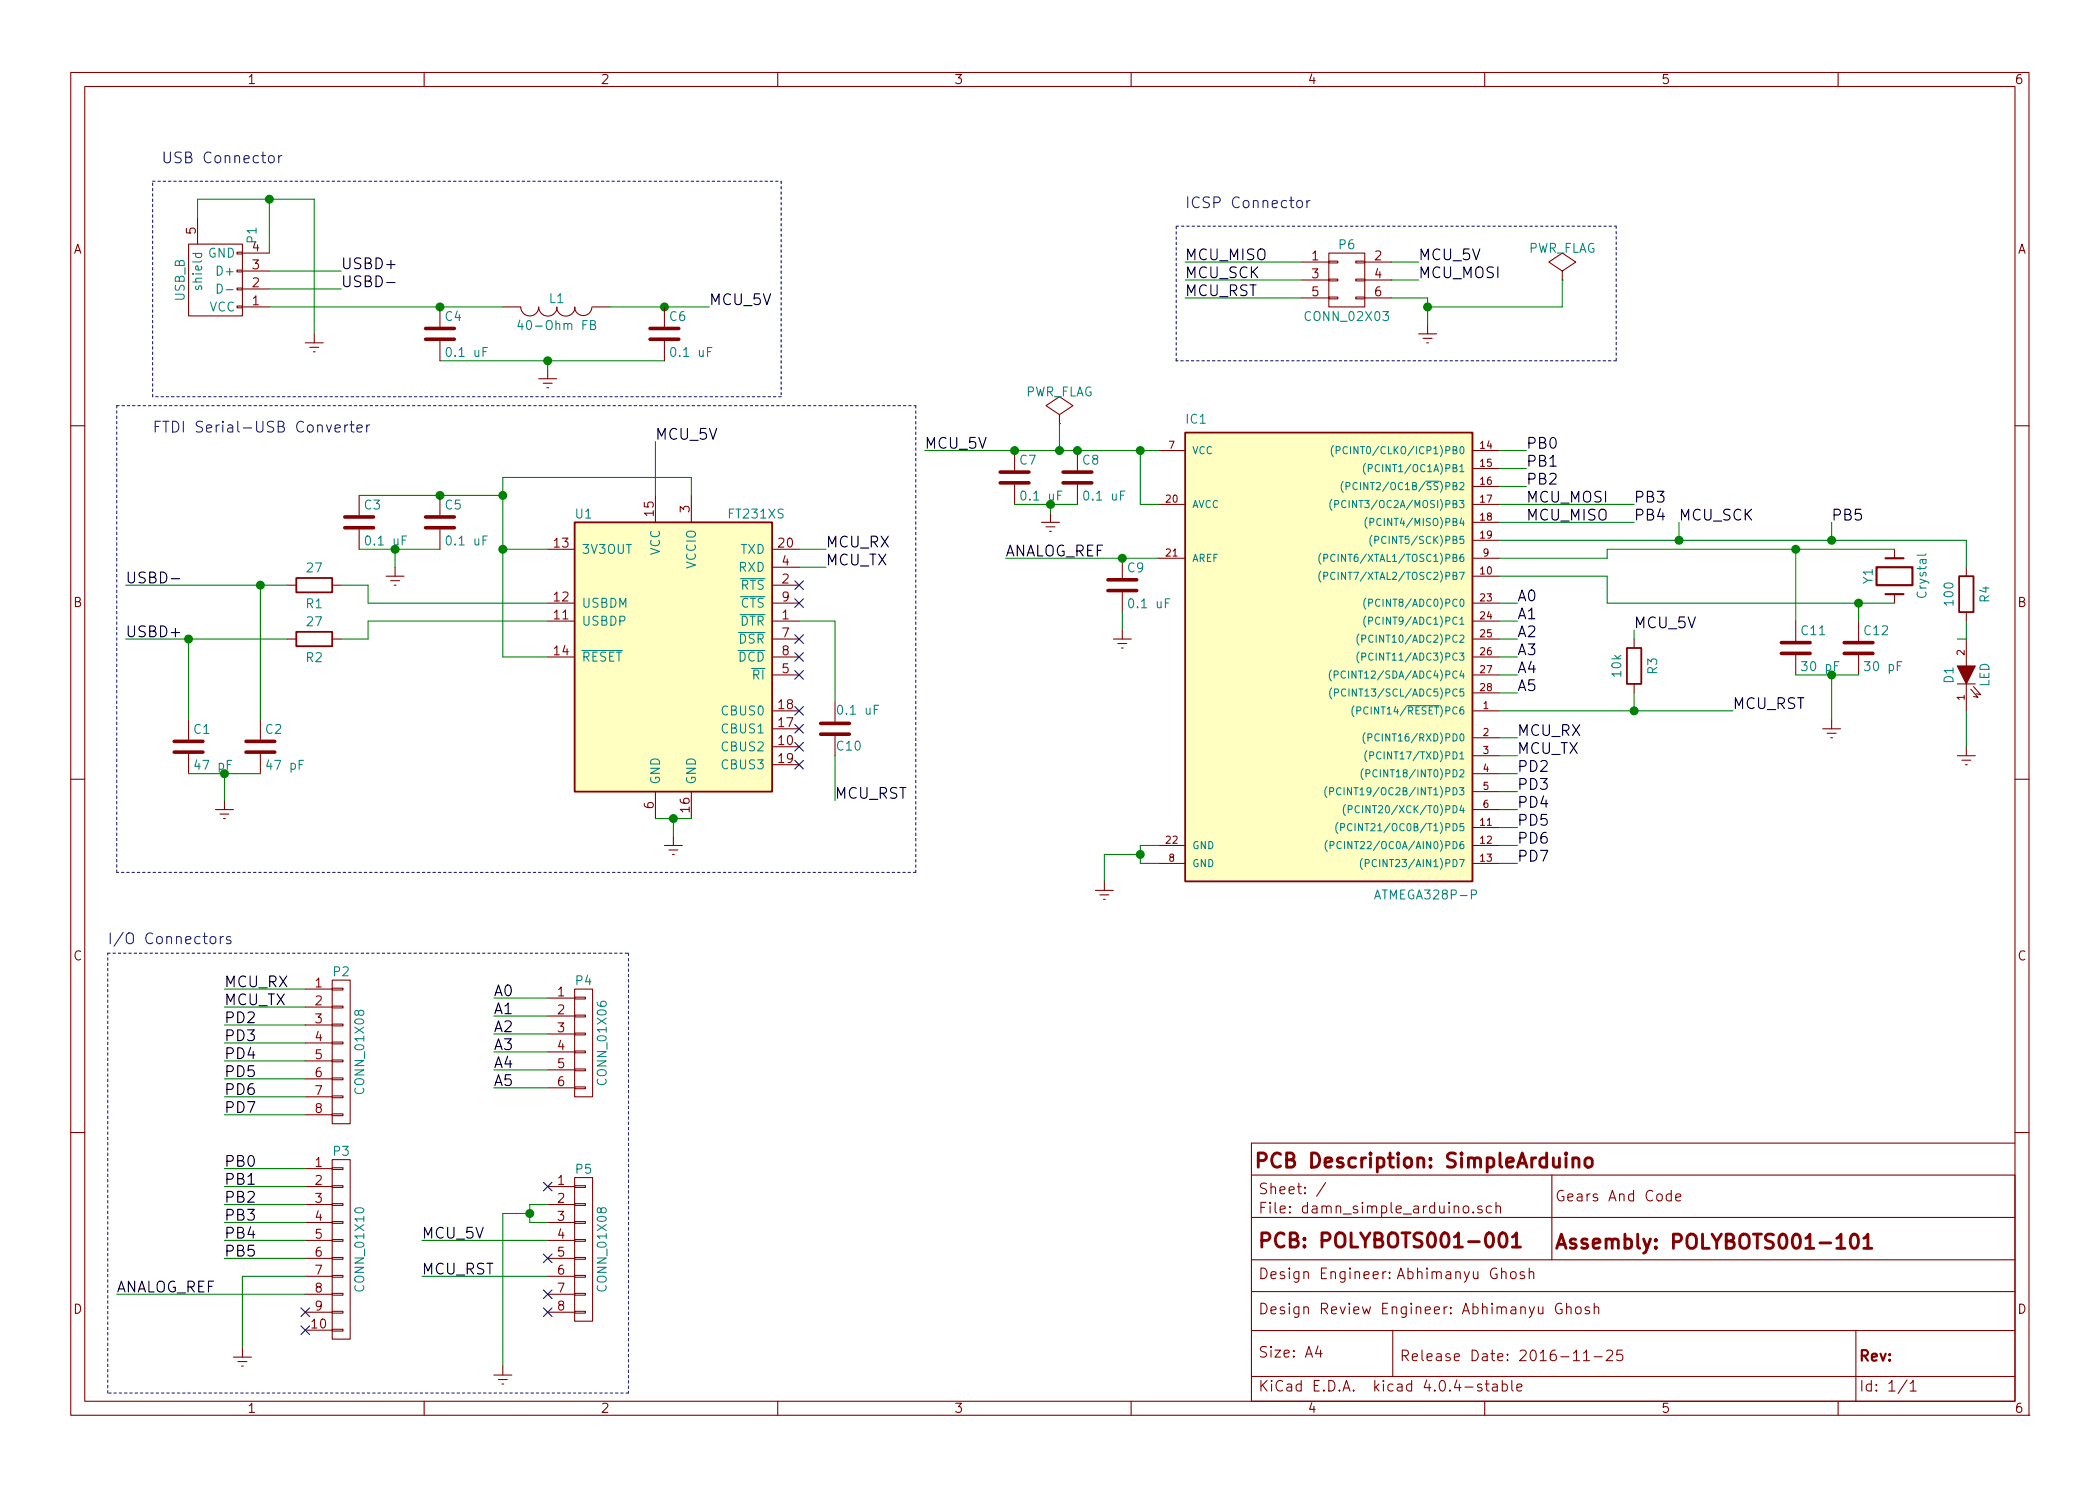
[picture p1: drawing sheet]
EESchema Schematic File Version 2
LIBS:power
LIBS:device
LIBS:transistors
LIBS:conn
LIBS:linear
LIBS:regul
LIBS:74xx
LIBS:cmos4000
LIBS:adc-dac
LIBS:memory
LIBS:xilinx
LIBS:microcontrollers
LIBS:dsp
LIBS:microchip
LIBS:analog_switches
LIBS:motorola
LIBS:texas
LIBS:intel
LIBS:audio
LIBS:interface
LIBS:digital-audio
LIBS:philips
LIBS:display
LIBS:cypress
LIBS:siliconi
LIBS:opto
LIBS:atmel
LIBS:contrib
LIBS:valves
LIBS:ftdi
LIBS:damn_simple_arduino-cache
EELAYER 25 0
EELAYER END
$Descr A4 11693 8268
encoding utf-8
Sheet 1 1
Title "SimpleArduino"
Date "2016-11-25"
Rev ""
Comp ""
Comment1 "POLYBOTS001-001"
Comment2 "POLYBOTS001-101"
Comment3 "Abhimanyu Ghosh"
Comment4 "Abhimanyu Ghosh"
$EndDescr
$Comp
L ATMEGA328P-P IC1
U 1 1
P 7350 3600
F 0 "IC1" H 6600 4850 50  0000 L BNN
F 1 "ATMEGA328P-P" H 7650 2200 50  0000 L BNN
F 2 "Housings_DIP:DIP-28_W7.62mm" H 7350 3600 50  0001 C CIN
F 3 "" H 7350 3600 50  0000 C CNN
F 4 "ATMEGA328P-PU" H 7350 3600 60  0001 C CNN "manf#"
	1    7350 3600
	1    0    0    -1  
$EndComp
$Comp
L FT231XS U1
U 1 1
P 3750 3650
F 0 "U1" H 3200 4450 50  0000 L CNN
F 1 "FT231XS" H 4050 4450 50  0000 L CNN
F 2 "smd_tssop:SSOP-20-8.66x3.91_0.635mm" H 3750 3650 50  0001 C CNN
F 3 "" H 3750 3650 50  0000 C CNN
F 4 "FT231XS-R" H 3750 3650 60  0001 C CNN "manf#"
	1    3750 3650
	1    0    0    -1  
$EndComp
Text Label 4650 4450 0    60   ~ 0
MCU_RST
Text Label 4600 3050 0    60   ~ 0
MCU_RX
Text Label 4600 3150 0    60   ~ 0
MCU_TX
NoConn ~ 4450 3250
NoConn ~ 4450 3350
NoConn ~ 4450 3550
NoConn ~ 4450 3650
NoConn ~ 4450 3750
NoConn ~ 4450 4250
NoConn ~ 4450 4150
NoConn ~ 4450 4050
NoConn ~ 4450 3950
Text Label 9650 3950 0    60   ~ 0
MCU_RST
$Comp
L Crystal Y1
U 1 1
P 10550 3200
F 0 "Y1" H 10550 3350 50  0000 C CNN
F 1 "Crystal" H 10550 3050 50  0000 C CNN
F 2 "Crystals:Crystal_HC49-U_Vertical" H 10550 3200 50  0001 C CNN
F 3 "" H 10550 3200 50  0000 C CNN
F 4 "9B-16.000MBBK-B" H 10550 3200 60  0001 C CNN "manf#"
	1    10550 3200
	0    -1   -1   0   
$EndComp
Text Label 5600 3100 0    60   ~ 0
ANALOG_REF
$Comp
L LED D1
U 1 1
P 10950 3750
F 0 "D1" H 10950 3850 50  0000 C CNN
F 1 "LED" H 10950 3650 50  0000 C CNN
F 2 "LEDs:LED-5MM" H 10950 3750 50  0001 C CNN
F 3 "" H 10950 3750 50  0000 C CNN
F 4 "C503B-GCN-CY0C0791" H 10950 3750 60  0001 C CNN "manf#"
	1    10950 3750
	0    -1   -1   0   
$EndComp
$Comp
L Earth #PWR13
U 1 1
P 10950 4150
F 0 "#PWR13" H 10950 3900 50  0001 C CNN
F 1 "Earth" H 10950 4000 50  0001 C CNN
F 2 "" H 10950 4150 50  0000 C CNN
F 3 "" H 10950 4150 50  0000 C CNN
	1    10950 4150
	1    0    0    -1  
$EndComp
$Comp
L R R4
U 1 1
P 10950 3300
F 0 "R4" V 11050 3300 50  0000 C CNN
F 1 "100" V 10850 3300 50  0000 C CNN
F 2 "Resistors_SMD:R_0603_HandSoldering" H 10880 3300 50  0001 C CNN
F 3 "" H 10950 3300 50  0000 C CNN
F 4 "RC0603FR-07100RL" V 10950 3300 60  0001 C CNN "manf#"
	1    10950 3300
	1    0    0    -1  
$EndComp
Text Label 10200 2900 0    60   ~ 0
PB5
Text Label 8450 4100 0    60   ~ 0
MCU_RX
Text Label 8450 4200 0    60   ~ 0
MCU_TX
$Comp
L Earth #PWR9
U 1 1
P 6150 4900
F 0 "#PWR9" H 6150 4650 50  0001 C CNN
F 1 "Earth" H 6150 4750 50  0001 C CNN
F 2 "" H 6150 4900 50  0000 C CNN
F 3 "" H 6150 4900 50  0000 C CNN
	1    6150 4900
	1    0    0    -1  
$EndComp
$Comp
L Earth #PWR6
U 1 1
P 3750 4650
F 0 "#PWR6" H 3750 4400 50  0001 C CNN
F 1 "Earth" H 3750 4500 50  0001 C CNN
F 2 "" H 3750 4650 50  0000 C CNN
F 3 "" H 3750 4650 50  0000 C CNN
	1    3750 4650
	1    0    0    -1  
$EndComp
Wire Wire Line
	4450 3050 4600 3050
Wire Wire Line
	4450 3150 4600 3150
Wire Wire Line
	4450 3450 4650 3450
Wire Wire Line
	3650 4550 3850 4550
Wire Wire Line
	8350 3950 9650 3950
Wire Wire Line
	8350 3100 8950 3100
Wire Wire Line
	8950 3100 8950 3050
Wire Wire Line
	8950 3050 10550 3050
Wire Wire Line
	8350 3200 8950 3200
Wire Wire Line
	8950 3200 8950 3350
Wire Wire Line
	8950 3350 10550 3350
Wire Wire Line
	6350 2800 6450 2800
Wire Wire Line
	5150 2500 6450 2500
Wire Wire Line
	6350 2500 6350 2800
Wire Wire Line
	5600 3100 6450 3100
Wire Wire Line
	8350 3000 10950 3000
Wire Wire Line
	10950 3000 10950 3150
Wire Wire Line
	10950 4150 10950 3950
Wire Wire Line
	10200 3000 10200 2900
Connection ~ 10200 3000
Wire Wire Line
	8350 4100 8450 4100
Wire Wire Line
	8350 4200 8450 4200
Wire Wire Line
	6350 4800 6450 4800
Wire Wire Line
	6350 4700 6350 4800
Wire Wire Line
	6350 4700 6450 4700
Wire Wire Line
	6150 4900 6150 4750
Wire Wire Line
	6150 4750 6350 4750
Connection ~ 6350 4750
Wire Wire Line
	2800 3650 3050 3650
Wire Wire Line
	2800 2650 2800 3650
Wire Wire Line
	2800 3050 3050 3050
Wire Wire Line
	2800 2650 3850 2650
Wire Wire Line
	3850 2650 3850 2750
Connection ~ 2800 3050
Wire Wire Line
	3750 4650 3750 4550
Connection ~ 3750 4550
$Comp
L Earth #PWR2
U 1 1
P 1750 1850
F 0 "#PWR2" H 1750 1600 50  0001 C CNN
F 1 "Earth" H 1750 1700 50  0001 C CNN
F 2 "" H 1750 1850 50  0000 C CNN
F 3 "" H 1750 1850 50  0000 C CNN
	1    1750 1850
	1    0    0    -1  
$EndComp
Wire Wire Line
	1100 1100 1750 1100
Wire Wire Line
	1500 1100 1500 1400
Wire Wire Line
	1750 1100 1750 1850
Connection ~ 1500 1100
$Comp
L INDUCTOR L1
U 1 1
P 3100 1700
F 0 "L1" V 3050 1700 50  0000 C CNN
F 1 "40-Ohm FB" V 3200 1700 50  0000 C CNN
F 2 "Capacitors_SMD:C_0805_HandSoldering" H 3100 1700 50  0001 C CNN
F 3 "" H 3100 1700 50  0000 C CNN
F 4 "MI0805K400R-10" V 3100 1700 60  0001 C CNN "manf#"
	1    3100 1700
	0    1    1    0   
$EndComp
$Comp
L C C3
U 1 1
P 2000 2900
F 0 "C3" H 2025 3000 50  0000 L CNN
F 1 "0.1 uF" H 2025 2800 50  0000 L CNN
F 2 "Capacitors_SMD:C_0603_HandSoldering" H 2038 2750 50  0001 C CNN
F 3 "" H 2000 2900 50  0000 C CNN
F 4 "GRM188R71E104KA01D" H 2000 2900 60  0001 C CNN "manf#"
	1    2000 2900
	1    0    0    -1  
$EndComp
$Comp
L R R3
U 1 1
P 9100 3700
F 0 "R3" V 9200 3700 50  0000 C CNN
F 1 "10k" V 9000 3700 50  0000 C CNN
F 2 "Resistors_SMD:R_0603_HandSoldering" H 9030 3700 50  0001 C CNN
F 3 "" H 9100 3700 50  0000 C CNN
F 4 "RC0603JR-0710KL" V 9100 3700 60  0001 C CNN "manf#"
	1    9100 3700
	1    0    0    -1  
$EndComp
Text Label 5150 2500 0    60   ~ 0
MCU_5V
Connection ~ 6350 2500
$Comp
L CONN_02X03 P6
U 1 1
P 7500 1550
F 0 "P6" H 7500 1750 50  0000 C CNN
F 1 "CONN_02X03" H 7500 1350 50  0000 C CNN
F 2 "Pin_Headers:Pin_Header_Straight_2x03" H 7500 350 50  0001 C CNN
F 3 "" H 7500 350 50  0000 C CNN
F 4 "M20-9980346" H 7500 1550 60  0001 C CNN "manf#"
	1    7500 1550
	1    0    0    -1  
$EndComp
Text Label 7900 1550 0    60   ~ 0
MCU_MOSI
Text Label 7900 1450 0    60   ~ 0
MCU_5V
$Comp
L Earth #PWR11
U 1 1
P 7950 1800
F 0 "#PWR11" H 7950 1550 50  0001 C CNN
F 1 "Earth" H 7950 1650 50  0001 C CNN
F 2 "" H 7950 1800 50  0000 C CNN
F 3 "" H 7950 1800 50  0000 C CNN
	1    7950 1800
	1    0    0    -1  
$EndComp
Text Label 8500 2800 0    60   ~ 0
MCU_MOSI
Text Label 8500 2900 0    60   ~ 0
MCU_MISO
Text Label 9350 2900 0    60   ~ 0
MCU_SCK
Wire Wire Line
	9350 3000 9350 2900
Connection ~ 9350 3000
Text Label 6600 1550 0    60   ~ 0
MCU_SCK
Text Label 6600 1650 0    60   ~ 0
MCU_RST
Wire Wire Line
	6600 1650 7250 1650
Wire Wire Line
	6600 1550 7250 1550
Wire Wire Line
	7750 1550 7900 1550
Wire Wire Line
	7750 1450 7900 1450
Wire Wire Line
	7750 1650 7950 1650
Wire Wire Line
	7950 1650 7950 1800
Text Label 6600 1450 0    60   ~ 0
MCU_MISO
Wire Wire Line
	6600 1450 7250 1450
Wire Wire Line
	8350 2900 9100 2900
Wire Wire Line
	8350 2800 9100 2800
Wire Wire Line
	9100 3950 9100 3850
Connection ~ 9100 3950
Text Label 9100 3500 0    60   ~ 0
MCU_5V
Wire Wire Line
	9100 3550 9100 3500
Connection ~ 2450 1700
Wire Wire Line
	3400 1700 3950 1700
Wire Wire Line
	2450 2000 3700 2000
$Comp
L Earth #PWR5
U 1 1
P 3050 2050
F 0 "#PWR5" H 3050 1800 50  0001 C CNN
F 1 "Earth" H 3050 1900 50  0001 C CNN
F 2 "" H 3050 2050 50  0000 C CNN
F 3 "" H 3050 2050 50  0000 C CNN
	1    3050 2050
	1    0    0    -1  
$EndComp
Wire Wire Line
	3050 2050 3050 2000
Connection ~ 3050 2000
Text Label 3950 1700 0    60   ~ 0
MCU_5V
Connection ~ 3700 1700
Text Label 3650 2450 0    60   ~ 0
MCU_5V
Wire Wire Line
	3650 2750 3650 2450
Wire Wire Line
	2000 2750 2800 2750
Wire Wire Line
	2000 3050 2450 3050
$Comp
L Earth #PWR3
U 1 1
P 2200 3150
F 0 "#PWR3" H 2200 2900 50  0001 C CNN
F 1 "Earth" H 2200 3000 50  0001 C CNN
F 2 "" H 2200 3150 50  0000 C CNN
F 3 "" H 2200 3150 50  0000 C CNN
	1    2200 3150
	1    0    0    -1  
$EndComp
Wire Wire Line
	2200 3150 2200 3050
Connection ~ 2200 3050
Connection ~ 2800 2750
Connection ~ 2450 2750
$Comp
L USB_B P1
U 1 1
P 1200 1500
F 0 "P1" H 1400 1300 50  0000 C CNN
F 1 "USB_B" H 1150 1700 50  0000 C CNN
F 2 "Connect:USB_B" H 1150 1400 50  0001 C CNN
F 3 "" V 1150 1400 50  0000 C CNN
F 4 "USB-B1HSW6" H 1200 1500 60  0001 C CNN "manf#"
	1    1200 1500
	0    -1   -1   0   
$EndComp
Wire Wire Line
	1100 1100 1100 1200
Wire Wire Line
	1500 1700 2800 1700
Text Label 8450 3350 0    60   ~ 0
A0
Text Label 8450 3450 0    60   ~ 0
A1
Text Label 8450 3550 0    60   ~ 0
A2
Text Label 8450 3650 0    60   ~ 0
A3
Text Label 8450 3750 0    60   ~ 0
A4
Text Label 8450 3850 0    60   ~ 0
A5
Text Label 1250 5500 0    60   ~ 0
MCU_RX
Text Label 1250 5600 0    60   ~ 0
MCU_TX
Text Label 8450 4300 0    60   ~ 0
PD2
Text Label 8450 4400 0    60   ~ 0
PD3
Text Label 8450 4500 0    60   ~ 0
PD4
Text Label 8450 4600 0    60   ~ 0
PD5
Text Label 8450 4700 0    60   ~ 0
PD6
Text Label 8450 4800 0    60   ~ 0
PD7
Wire Wire Line
	8350 4300 8450 4300
Wire Wire Line
	8350 4400 8450 4400
Wire Wire Line
	8350 4500 8450 4500
Wire Wire Line
	8350 4600 8450 4600
Wire Wire Line
	8350 4700 8450 4700
Wire Wire Line
	8350 4800 8450 4800
Wire Wire Line
	8350 3850 8450 3850
Wire Wire Line
	8350 3750 8450 3750
Wire Wire Line
	8350 3650 8450 3650
Wire Wire Line
	8350 3550 8450 3550
Wire Wire Line
	8350 3450 8450 3450
Wire Wire Line
	8350 3350 8450 3350
Text Label 1250 5700 0    60   ~ 0
PD2
Text Label 1250 5800 0    60   ~ 0
PD3
Text Label 1250 5900 0    60   ~ 0
PD4
Text Label 1250 6000 0    60   ~ 0
PD5
Text Label 1250 6100 0    60   ~ 0
PD6
Text Label 1250 6200 0    60   ~ 0
PD7
$Comp
L CONN_01X08 P2
U 1 1
P 1900 5850
F 0 "P2" H 1900 6300 50  0000 C CNN
F 1 "CONN_01X08" V 2000 5850 50  0000 C CNN
F 2 "Pin_Headers:Pin_Header_Straight_1x08" H 1900 5850 50  0001 C CNN
F 3 "" H 1900 5850 50  0000 C CNN
	1    1900 5850
	1    0    0    -1  
$EndComp
$Comp
L CONN_01X10 P3
U 1 1
P 1900 6950
F 0 "P3" H 1900 7500 50  0000 C CNN
F 1 "CONN_01X10" V 2000 6950 50  0000 C CNN
F 2 "Pin_Headers:Pin_Header_Straight_1x10" H 1900 6950 50  0001 C CNN
F 3 "" H 1900 6950 50  0000 C CNN
	1    1900 6950
	1    0    0    -1  
$EndComp
Wire Wire Line
	1250 5500 1700 5500
Wire Wire Line
	1250 5600 1700 5600
Wire Wire Line
	1250 5700 1700 5700
Wire Wire Line
	1250 5800 1700 5800
Wire Wire Line
	1250 5900 1700 5900
Wire Wire Line
	1250 6000 1700 6000
Wire Wire Line
	1250 6100 1700 6100
Wire Wire Line
	1250 6200 1700 6200
$Comp
L CONN_01X06 P4
U 1 1
P 3250 5800
F 0 "P4" H 3250 6150 50  0000 C CNN
F 1 "CONN_01X06" V 3350 5800 50  0000 C CNN
F 2 "Pin_Headers:Pin_Header_Straight_1x06" H 3250 5800 50  0001 C CNN
F 3 "" H 3250 5800 50  0000 C CNN
	1    3250 5800
	1    0    0    -1  
$EndComp
$Comp
L CONN_01X08 P5
U 1 1
P 3250 6950
F 0 "P5" H 3250 7400 50  0000 C CNN
F 1 "CONN_01X08" V 3350 6950 50  0000 C CNN
F 2 "Pin_Headers:Pin_Header_Straight_1x08" H 3250 6950 50  0001 C CNN
F 3 "" H 3250 6950 50  0000 C CNN
	1    3250 6950
	1    0    0    -1  
$EndComp
Text Label 2750 5550 0    60   ~ 0
A0
Text Label 2750 5650 0    60   ~ 0
A1
Text Label 2750 5750 0    60   ~ 0
A2
Text Label 2750 5850 0    60   ~ 0
A3
Text Label 2750 5950 0    60   ~ 0
A4
Text Label 2750 6050 0    60   ~ 0
A5
Wire Wire Line
	2750 5550 3050 5550
Wire Wire Line
	2750 5650 3050 5650
Wire Wire Line
	2750 5750 3050 5750
Wire Wire Line
	2750 5850 3050 5850
Wire Wire Line
	2750 5950 3050 5950
Wire Wire Line
	2750 6050 3050 6050
Text Label 8500 2500 0    60   ~ 0
PB0
Text Label 8500 2600 0    60   ~ 0
PB1
Text Label 8500 2700 0    60   ~ 0
PB2
Text Label 9100 2800 0    60   ~ 0
PB3
Text Label 9100 2900 0    60   ~ 0
PB4
NoConn ~ 1700 7400
NoConn ~ 1700 7300
$Comp
L Earth #PWR4
U 1 1
P 1350 7500
F 0 "#PWR4" H 1350 7250 50  0001 C CNN
F 1 "Earth" H 1350 7350 50  0001 C CNN
F 2 "" H 1350 7500 50  0000 C CNN
F 3 "" H 1350 7500 50  0000 C CNN
	1    1350 7500
	1    0    0    -1  
$EndComp
Wire Wire Line
	1350 7500 1350 7100
Wire Wire Line
	1350 7100 1700 7100
Text Label 650  7200 0    60   ~ 0
ANALOG_REF
Wire Wire Line
	650  7200 1700 7200
Wire Wire Line
	8350 2500 8500 2500
Wire Wire Line
	8350 2600 8500 2600
Wire Wire Line
	8350 2700 8500 2700
Text Label 1250 6500 0    60   ~ 0
PB0
Text Label 1250 6600 0    60   ~ 0
PB1
Text Label 1250 6700 0    60   ~ 0
PB2
Text Label 1250 6800 0    60   ~ 0
PB3
Text Label 1250 6900 0    60   ~ 0
PB4
Text Label 1250 7000 0    60   ~ 0
PB5
Wire Wire Line
	1250 6500 1700 6500
Wire Wire Line
	1250 6600 1700 6600
Wire Wire Line
	1250 6700 1700 6700
Wire Wire Line
	1250 6800 1700 6800
Wire Wire Line
	1250 6900 1700 6900
Wire Wire Line
	1250 7000 1700 7000
NoConn ~ 3050 6600
$Comp
L Earth #PWR7
U 1 1
P 2800 7600
F 0 "#PWR7" H 2800 7350 50  0001 C CNN
F 1 "Earth" H 2800 7450 50  0001 C CNN
F 2 "" H 2800 7600 50  0000 C CNN
F 3 "" H 2800 7600 50  0000 C CNN
	1    2800 7600
	1    0    0    -1  
$EndComp
Wire Wire Line
	2800 7600 2800 6750
Wire Wire Line
	2800 6750 2950 6750
Wire Wire Line
	2950 6700 2950 6800
Wire Wire Line
	2950 6700 3050 6700
Wire Wire Line
	2950 6800 3050 6800
Connection ~ 2950 6750
Text Label 2350 6900 0    60   ~ 0
MCU_5V
Wire Wire Line
	2350 6900 3050 6900
NoConn ~ 3050 7000
Text Label 2350 7100 0    60   ~ 0
MCU_RST
Wire Wire Line
	2350 7100 3050 7100
NoConn ~ 3050 7300
NoConn ~ 3050 7200
$Comp
L C C5
U 1 1
P 2450 2900
F 0 "C5" H 2475 3000 50  0000 L CNN
F 1 "0.1 uF" H 2475 2800 50  0000 L CNN
F 2 "Capacitors_SMD:C_0603_HandSoldering" H 2488 2750 50  0001 C CNN
F 3 "" H 2450 2900 50  0000 C CNN
F 4 "GRM188R71E104KA01D" H 2450 2900 60  0001 C CNN "manf#"
	1    2450 2900
	1    0    0    -1  
$EndComp
$Comp
L C C4
U 1 1
P 2450 1850
F 0 "C4" H 2475 1950 50  0000 L CNN
F 1 "0.1 uF" H 2475 1750 50  0000 L CNN
F 2 "Capacitors_SMD:C_0603_HandSoldering" H 2488 1700 50  0001 C CNN
F 3 "" H 2450 1850 50  0000 C CNN
F 4 "GRM188R71E104KA01D" H 2450 1850 60  0001 C CNN "manf#"
	1    2450 1850
	1    0    0    -1  
$EndComp
$Comp
L C C6
U 1 1
P 3700 1850
F 0 "C6" H 3725 1950 50  0000 L CNN
F 1 "0.1 uF" H 3725 1750 50  0000 L CNN
F 2 "Capacitors_SMD:C_0603_HandSoldering" H 3738 1700 50  0001 C CNN
F 3 "" H 3700 1850 50  0000 C CNN
F 4 "GRM188R71E104KA01D" H 3700 1850 60  0001 C CNN "manf#"
	1    3700 1850
	1    0    0    -1  
$EndComp
$Comp
L C C9
U 1 1
P 6250 3250
F 0 "C9" H 6275 3350 50  0000 L CNN
F 1 "0.1 uF" H 6275 3150 50  0000 L CNN
F 2 "Capacitors_SMD:C_0603_HandSoldering" H 6288 3100 50  0001 C CNN
F 3 "" H 6250 3250 50  0000 C CNN
F 4 "GRM188R71E104KA01D" H 6250 3250 60  0001 C CNN "manf#"
	1    6250 3250
	1    0    0    -1  
$EndComp
$Comp
L Earth #PWR10
U 1 1
P 6250 3500
F 0 "#PWR10" H 6250 3250 50  0001 C CNN
F 1 "Earth" H 6250 3350 50  0001 C CNN
F 2 "" H 6250 3500 50  0000 C CNN
F 3 "" H 6250 3500 50  0000 C CNN
	1    6250 3500
	1    0    0    -1  
$EndComp
Wire Wire Line
	6250 3500 6250 3400
Connection ~ 6250 3100
Wire Wire Line
	10950 3550 10900 3550
Wire Wire Line
	10950 3550 10950 3450
$Comp
L C C11
U 1 1
P 10000 3600
F 0 "C11" H 10025 3700 50  0000 L CNN
F 1 "30 pF" H 10025 3500 50  0000 L CNN
F 2 "Capacitors_SMD:C_0402" H 10038 3450 50  0001 C CNN
F 3 "" H 10000 3600 50  0000 C CNN
F 4 "GRM1555C1E300JA01D" H 10000 3600 60  0001 C CNN "manf#"
	1    10000 3600
	1    0    0    -1  
$EndComp
$Comp
L C C12
U 1 1
P 10350 3600
F 0 "C12" H 10375 3700 50  0000 L CNN
F 1 "30 pF" H 10375 3500 50  0000 L CNN
F 2 "Capacitors_SMD:C_0402" H 10388 3450 50  0001 C CNN
F 3 "" H 10350 3600 50  0000 C CNN
F 4 "GRM1555C1E300JA01D" H 10350 3600 60  0001 C CNN "manf#"
	1    10350 3600
	1    0    0    -1  
$EndComp
Wire Wire Line
	10000 3450 10000 3050
Connection ~ 10000 3050
Wire Wire Line
	10350 3450 10350 3350
Connection ~ 10350 3350
Wire Wire Line
	10000 3750 10350 3750
$Comp
L Earth #PWR12
U 1 1
P 10200 4000
F 0 "#PWR12" H 10200 3750 50  0001 C CNN
F 1 "Earth" H 10200 3850 50  0001 C CNN
F 2 "" H 10200 4000 50  0000 C CNN
F 3 "" H 10200 4000 50  0000 C CNN
	1    10200 4000
	1    0    0    -1  
$EndComp
Wire Wire Line
	10200 4000 10200 3750
Connection ~ 10200 3750
$Comp
L C C7
U 1 1
P 5650 2650
F 0 "C7" H 5675 2750 50  0000 L CNN
F 1 "0.1 uF" H 5675 2550 50  0000 L CNN
F 2 "Capacitors_SMD:C_0603_HandSoldering" H 5688 2500 50  0001 C CNN
F 3 "" H 5650 2650 50  0000 C CNN
F 4 "GRM188R71E104KA01D" H 5650 2650 60  0001 C CNN "manf#"
	1    5650 2650
	1    0    0    -1  
$EndComp
$Comp
L C C8
U 1 1
P 6000 2650
F 0 "C8" H 6025 2750 50  0000 L CNN
F 1 "0.1 uF" H 6025 2550 50  0000 L CNN
F 2 "Capacitors_SMD:C_0603_HandSoldering" H 6038 2500 50  0001 C CNN
F 3 "" H 6000 2650 50  0000 C CNN
F 4 "GRM188R71E104KA01D" H 6000 2650 60  0001 C CNN "manf#"
	1    6000 2650
	1    0    0    -1  
$EndComp
Wire Wire Line
	5650 2800 6000 2800
$Comp
L Earth #PWR8
U 1 1
P 5850 2850
F 0 "#PWR8" H 5850 2600 50  0001 C CNN
F 1 "Earth" H 5850 2700 50  0001 C CNN
F 2 "" H 5850 2850 50  0000 C CNN
F 3 "" H 5850 2850 50  0000 C CNN
	1    5850 2850
	1    0    0    -1  
$EndComp
Wire Wire Line
	5850 2850 5850 2800
Connection ~ 5850 2800
$Comp
L R R1
U 1 1
P 1750 3250
F 0 "R1" V 1850 3250 50  0000 C CNN
F 1 "27" V 1650 3250 50  0000 C CNN
F 2 "Resistors_SMD:R_0603_HandSoldering" H 1680 3250 50  0001 C CNN
F 3 "" H 1750 3250 50  0000 C CNN
F 4 "RC0603JR-0727RL" V 1750 3250 60  0001 C CNN "manf#"
	1    1750 3250
	0    1    1    0   
$EndComp
$Comp
L R R2
U 1 1
P 1750 3550
F 0 "R2" V 1850 3550 50  0000 C CNN
F 1 "27" V 1650 3550 50  0000 C CNN
F 2 "Resistors_SMD:R_0603_HandSoldering" H 1680 3550 50  0001 C CNN
F 3 "" H 1750 3550 50  0000 C CNN
F 4 "RC0603JR-0727RL" V 1750 3550 60  0001 C CNN "manf#"
	1    1750 3550
	0    1    1    0   
$EndComp
Wire Wire Line
	1900 3250 2050 3250
Wire Wire Line
	2050 3250 2050 3350
Wire Wire Line
	2050 3350 3050 3350
Wire Wire Line
	1900 3550 2050 3550
Wire Wire Line
	2050 3550 2050 3450
Wire Wire Line
	2050 3450 3050 3450
Text Label 1900 1500 0    60   ~ 0
USBD+
Text Label 1900 1600 0    60   ~ 0
USBD-
Wire Wire Line
	1900 1600 1500 1600
Wire Wire Line
	1500 1500 1900 1500
Text Label 700  3550 0    60   ~ 0
USBD+
Text Label 700  3250 0    60   ~ 0
USBD-
Wire Wire Line
	700  3250 1600 3250
Wire Wire Line
	700  3550 1600 3550
$Comp
L Earth #PWR1
U 1 1
P 1250 4450
F 0 "#PWR1" H 1250 4200 50  0001 C CNN
F 1 "Earth" H 1250 4300 50  0001 C CNN
F 2 "" H 1250 4450 50  0000 C CNN
F 3 "" H 1250 4450 50  0000 C CNN
	1    1250 4450
	1    0    0    -1  
$EndComp
$Comp
L C C1
U 1 1
P 1050 4150
F 0 "C1" H 1075 4250 50  0000 L CNN
F 1 "47 pF" H 1075 4050 50  0000 L CNN
F 2 "Capacitors_SMD:C_0603_HandSoldering" H 1088 4000 50  0001 C CNN
F 3 "" H 1050 4150 50  0000 C CNN
F 4 "06031A470FAT2A" H 1050 4150 60  0001 C CNN "manf#"
	1    1050 4150
	1    0    0    -1  
$EndComp
$Comp
L C C2
U 1 1
P 1450 4150
F 0 "C2" H 1475 4250 50  0000 L CNN
F 1 "47 pF" H 1475 4050 50  0000 L CNN
F 2 "Capacitors_SMD:C_0603_HandSoldering" H 1488 4000 50  0001 C CNN
F 3 "" H 1450 4150 50  0000 C CNN
F 4 "06031A470FAT2A" H 1450 4150 60  0001 C CNN "manf#"
	1    1450 4150
	1    0    0    -1  
$EndComp
Wire Wire Line
	1050 4300 1450 4300
Wire Wire Line
	1050 4000 1050 3550
Connection ~ 1050 3550
Wire Wire Line
	1450 4000 1450 3250
Connection ~ 1450 3250
Wire Wire Line
	1250 4450 1250 4300
Connection ~ 1250 4300
$Comp
L PWR_FLAG #FLG1
U 1 1
P 5900 2350
F 0 "#FLG1" H 5900 2445 50  0001 C CNN
F 1 "PWR_FLAG" H 5900 2530 50  0000 C CNN
F 2 "" H 5900 2350 50  0000 C CNN
F 3 "" H 5900 2350 50  0000 C CNN
	1    5900 2350
	1    0    0    -1  
$EndComp
Wire Wire Line
	5900 2500 5900 2350
Connection ~ 5900 2500
$Comp
L PWR_FLAG #FLG2
U 1 1
P 8700 1550
F 0 "#FLG2" H 8700 1645 50  0001 C CNN
F 1 "PWR_FLAG" H 8700 1730 50  0000 C CNN
F 2 "" H 8700 1550 50  0000 C CNN
F 3 "" H 8700 1550 50  0000 C CNN
	1    8700 1550
	1    0    0    -1  
$EndComp
Wire Wire Line
	7950 1700 8700 1700
Wire Wire Line
	8700 1700 8700 1550
Connection ~ 7950 1700
Connection ~ 5650 2500
Connection ~ 6000 2500
$Comp
L C C10
U 1 1
P 4650 4050
F 0 "C10" H 4500 4150 50  0000 L CNN
F 1 "0.1 uF" H 4400 3950 50  0000 L CNN
F 2 "Capacitors_SMD:C_0603_HandSoldering" H 4688 3900 50  0001 C CNN
F 3 "" H 4650 4050 50  0000 C CNN
F 4 "GRM188R71E104KA01D" H 4650 4050 60  0001 C CNN "manf#"
	1    4650 4050
	-1   0    0    1   
$EndComp
Text Notes 6600 1150 0    60   ~ 0
ICSP Connector
Wire Notes Line
	6550 1250 9000 1250
Wire Notes Line
	9000 1250 9000 2000
Wire Notes Line
	9000 2000 6550 2000
Wire Notes Line
	6550 2000 6550 1250
Text Notes 900  900  0    60   ~ 0
USB Connector
Wire Notes Line
	850  1000 4350 1000
Wire Notes Line
	4350 1000 4350 2200
Wire Notes Line
	4350 2200 850  2200
Wire Notes Line
	850  2200 850  1000
Text Notes 850  2400 0    60   ~ 0
FTDI Serial-USB Converter
Wire Notes Line
	650  2250 5100 2250
Wire Notes Line
	5100 2250 5100 4850
Wire Notes Line
	5100 4850 650  4850
Wire Notes Line
	650  4850 650  2250
Wire Wire Line
	4650 3450 4650 3900
Wire Wire Line
	4650 4200 4650 4450
Text Notes 600  5250 0    60   ~ 0
I/O Connectors
Wire Notes Line
	600  5300 3500 5300
Wire Notes Line
	3500 5300 3500 7750
Wire Notes Line
	3500 7750 600  7750
Wire Notes Line
	600  7750 600  5300
$EndSCHEMATC
